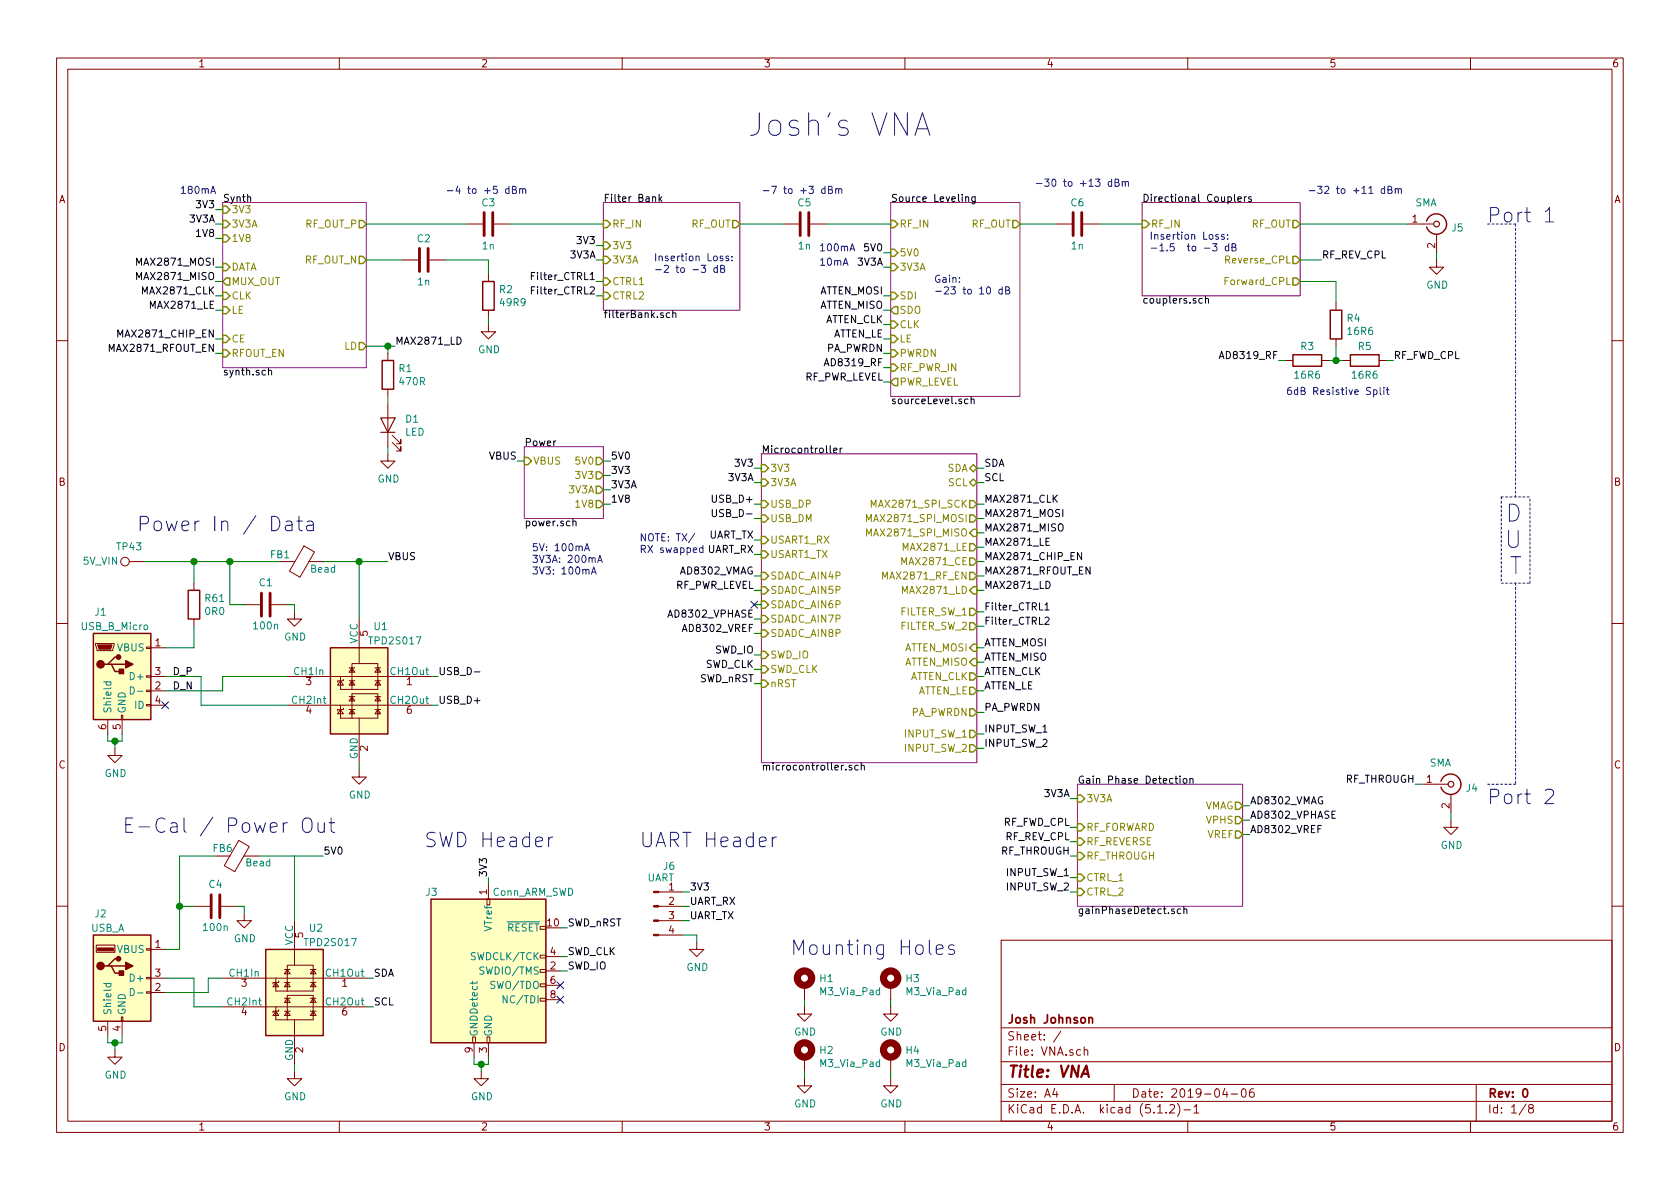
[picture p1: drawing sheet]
EESchema Schematic File Version 4
LIBS:VNA-cache
EELAYER 29 0
EELAYER END
$Descr A4 11693 8268
encoding utf-8
Sheet 1 8
Title "VNA"
Date "2019-04-06"
Rev "0"
Comp "Josh Johnson"
Comment1 ""
Comment2 ""
Comment3 ""
Comment4 ""
$EndDescr
$Sheet
S 1550 1400 1000 1150
U 5CA81007
F0 "Synth" 50
F1 "synth.sch" 50
F2 "RF_OUT_P" O R 2550 1550 50 
F3 "RF_OUT_N" O R 2550 1800 50 
F4 "LD" O R 2550 2400 50 
F5 "MUX_OUT" O L 1550 1950 50 
F6 "CLK" I L 1550 2050 50 
F7 "DATA" I L 1550 1850 50 
F8 "LE" I L 1550 2150 50 
F9 "CE" I L 1550 2350 50 
F10 "RFOUT_EN" I L 1550 2450 50 
F11 "3V3A" I L 1550 1550 50 
F12 "1V8" I L 1550 1650 50 
F13 "3V3" I L 1550 1450 50 
$EndSheet
$Sheet
S 3650 3100 550  500 
U 5CA96610
F0 "Power" 50
F1 "power.sch" 50
F2 "3V3A" O R 4200 3400 50 
F3 "1V8" O R 4200 3500 50 
F4 "5V0" O R 4200 3200 50 
F5 "3V3" O R 4200 3300 50 
F6 "VBUS" I L 3650 3200 50 
$EndSheet
$Sheet
S 6200 1400 900  1350
U 5CAA0E12
F0 "Source Leveling" 50
F1 "sourceLevel.sch" 50
F2 "RF_IN" I L 6200 1550 50 
F3 "RF_OUT" O R 7100 1550 50 
F4 "RF_PWR_IN" I L 6200 2550 50 
F5 "PWR_LEVEL" O L 6200 2650 50 
F6 "CLK" I L 6200 2250 50 
F7 "LE" I L 6200 2350 50 
F8 "3V3A" I L 6200 1850 50 
F9 "5V0" I L 6200 1750 50 
F10 "PWRDN" I L 6200 2450 50 
F11 "SDI" I L 6200 2050 50 
F12 "SDO" O L 6200 2150 50 
$EndSheet
$Comp
L Device:C C5
U 1 1
P 5600 1550
F 0 "C5" V 5450 1550 50  0000 C CNN
F 1 "1n" V 5750 1550 50  0000 C CNN
F 2 "Capacitor_SMD:C_0402_1005Metric" H 5638 1400 50  0001 C CNN
F 3 "~" H 5600 1550 50  0001 C CNN
	1    5600 1550
	0    1    1    0   
$EndComp
Wire Wire Line
	5750 1550 6200 1550
$Comp
L Device:C C3
U 1 1
P 3400 1550
F 0 "C3" V 3250 1550 50  0000 C CNN
F 1 "1n" V 3550 1550 50  0000 C CNN
F 2 "Capacitor_SMD:C_0402_1005Metric" H 3438 1400 50  0001 C CNN
F 3 "~" H 3400 1550 50  0001 C CNN
	1    3400 1550
	0    1    1    0   
$EndComp
Wire Wire Line
	3550 1550 4200 1550
Wire Wire Line
	2550 1550 3250 1550
$Comp
L Device:C C2
U 1 1
P 2950 1800
F 0 "C2" V 2800 1800 50  0000 C CNN
F 1 "1n" V 3100 1800 50  0000 C CNN
F 2 "Capacitor_SMD:C_0402_1005Metric" H 2988 1650 50  0001 C CNN
F 3 "~" H 2950 1800 50  0001 C CNN
	1    2950 1800
	0    1    1    0   
$EndComp
Wire Wire Line
	3100 1800 3400 1800
$Comp
L Device:R R2
U 1 1
P 3400 2050
F 0 "R2" H 3470 2096 50  0000 L CNN
F 1 "49R9" H 3470 2005 50  0000 L CNN
F 2 "Resistor_SMD:R_0402_1005Metric" V 3330 2050 50  0001 C CNN
F 3 "~" H 3400 2050 50  0001 C CNN
	1    3400 2050
	1    0    0    -1  
$EndComp
Wire Wire Line
	3400 2200 3400 2250
$Comp
L power:GND #PWR06
U 1 1
P 3400 2250
F 0 "#PWR06" H 3400 2000 50  0001 C CNN
F 1 "GND" H 3405 2077 50  0000 C CNN
F 2 "" H 3400 2250 50  0001 C CNN
F 3 "" H 3400 2250 50  0001 C CNN
	1    3400 2250
	1    0    0    -1  
$EndComp
Text Label 4150 2050 2    50   ~ 0
Filter_CTRL2
Text Label 4150 1950 2    50   ~ 0
Filter_CTRL1
Wire Wire Line
	4150 1950 4200 1950
Wire Wire Line
	4150 2050 4200 2050
Text Label 1500 1850 2    50   ~ 0
MAX2871_MOSI
Text Label 1500 1950 2    50   ~ 0
MAX2871_MISO
Text Label 1500 2050 2    50   ~ 0
MAX2871_CLK
Wire Wire Line
	1500 1850 1550 1850
Text Label 1500 2150 2    50   ~ 0
MAX2871_LE
Wire Wire Line
	1500 2350 1550 2350
Text Label 1500 2350 2    50   ~ 0
MAX2871_CHIP_EN
Wire Wire Line
	1500 2450 1550 2450
Text Label 1500 2450 2    50   ~ 0
MAX2871_RFOUT_EN
Wire Wire Line
	6200 2050 6150 2050
Wire Wire Line
	6150 2250 6200 2250
Wire Wire Line
	6150 2350 6200 2350
Text Label 6150 2250 2    50   ~ 0
ATTEN_CLK
Text Label 6150 2350 2    50   ~ 0
ATTEN_LE
Wire Wire Line
	3400 1800 3400 1900
Wire Wire Line
	2550 2400 2700 2400
Text Label 2750 2400 0    50   ~ 0
MAX2871_LD
Wire Wire Line
	2550 1800 2800 1800
$Comp
L Device:C C6
U 1 1
P 7500 1550
F 0 "C6" V 7350 1550 50  0000 C CNN
F 1 "1n" V 7650 1550 50  0000 C CNN
F 2 "Capacitor_SMD:C_0402_1005Metric" H 7538 1400 50  0001 C CNN
F 3 "~" H 7500 1550 50  0001 C CNN
	1    7500 1550
	0    1    1    0   
$EndComp
Wire Wire Line
	7350 1550 7100 1550
Wire Wire Line
	7650 1550 7950 1550
$Comp
L Connector:USB_B_Micro J1
U 1 1
P 850 4700
F 0 "J1" H 700 5150 50  0000 C CNN
F 1 "USB_B_Micro" H 800 5050 50  0000 C CNN
F 2 "VNA_Footprints:MicroUSB_Aliexpress" H 1000 4650 50  0001 C CNN
F 3 "~" H 1000 4650 50  0001 C CNN
	1    850  4700
	1    0    0    -1  
$EndComp
NoConn ~ 1150 4900
Wire Wire Line
	750  5100 750  5150
Wire Wire Line
	750  5150 800  5150
Wire Wire Line
	850  5150 850  5100
Wire Wire Line
	800  5150 800  5200
Connection ~ 800  5150
Wire Wire Line
	800  5150 850  5150
$Comp
L power:GND #PWR01
U 1 1
P 800 5200
F 0 "#PWR01" H 800 4950 50  0001 C CNN
F 1 "GND" H 805 5027 50  0000 C CNN
F 2 "" H 800 5200 50  0001 C CNN
F 3 "" H 800 5200 50  0001 C CNN
	1    800  5200
	1    0    0    -1  
$EndComp
Text Label 1200 4700 0    50   ~ 0
D_P
Text Label 1200 4800 0    50   ~ 0
D_N
Text Notes 950  3700 0    100  ~ 0
Power In / Data
$Sheet
S 7950 1400 1100 650 
U 5CC4615D
F0 "Directional Couplers" 50
F1 "couplers.sch" 50
F2 "Forward_CPL" O R 9050 1950 50 
F3 "Reverse_CPL" O R 9050 1800 50 
F4 "RF_IN" I L 7950 1550 50 
F5 "RF_OUT" O R 9050 1550 50 
$EndSheet
$Sheet
S 4200 1400 950  750 
U 5CAA0C0D
F0 "Filter Bank" 50
F1 "filterBank.sch" 50
F2 "RF_IN" I L 4200 1550 50 
F3 "RF_OUT" O R 5150 1550 50 
F4 "CTRL1" I L 4200 1950 50 
F5 "CTRL2" I L 4200 2050 50 
F6 "3V3A" I L 4200 1800 50 
F7 "3V3" I L 4200 1700 50 
$EndSheet
$Comp
L Connector:Conn_Coaxial J5
U 1 1
P 10000 1550
F 0 "J5" H 10100 1525 50  0000 L CNN
F 1 "SMA" H 9850 1700 50  0000 L CNN
F 2 "VNA_Footprints:SMA_EDGE_MOUNT_INSET" H 10000 1550 50  0001 C CNN
F 3 " ~" H 10000 1550 50  0001 C CNN
	1    10000 1550
	1    0    0    -1  
$EndComp
Wire Wire Line
	10000 1750 10000 1800
$Comp
L power:GND #PWR011
U 1 1
P 10000 1800
F 0 "#PWR011" H 10000 1550 50  0001 C CNN
F 1 "GND" H 10005 1627 50  0000 C CNN
F 2 "" H 10000 1800 50  0001 C CNN
F 3 "" H 10000 1800 50  0001 C CNN
	1    10000 1800
	1    0    0    -1  
$EndComp
Wire Wire Line
	6200 2650 6150 2650
Wire Wire Line
	6200 2550 6150 2550
Text Label 9200 1800 0    50   ~ 0
RF_REV_CPL
$Comp
L Device:R R4
U 1 1
P 9300 2250
F 0 "R4" H 9370 2296 50  0000 L CNN
F 1 "16R6" H 9370 2205 50  0000 L CNN
F 2 "Resistor_SMD:R_0402_1005Metric" V 9230 2250 50  0001 C CNN
F 3 "~" H 9300 2250 50  0001 C CNN
	1    9300 2250
	1    0    0    -1  
$EndComp
$Comp
L Device:R R3
U 1 1
P 9100 2500
F 0 "R3" V 9000 2500 50  0000 C CNN
F 1 "16R6" V 9200 2500 50  0000 C CNN
F 2 "Resistor_SMD:R_0402_1005Metric" V 9030 2500 50  0001 C CNN
F 3 "~" H 9100 2500 50  0001 C CNN
	1    9100 2500
	0    1    1    0   
$EndComp
$Comp
L Device:R R5
U 1 1
P 9500 2500
F 0 "R5" V 9400 2500 50  0000 C CNN
F 1 "16R6" V 9600 2500 50  0000 C CNN
F 2 "Resistor_SMD:R_0402_1005Metric" V 9430 2500 50  0001 C CNN
F 3 "~" H 9500 2500 50  0001 C CNN
	1    9500 2500
	0    1    1    0   
$EndComp
Wire Wire Line
	9300 2400 9300 2500
Wire Wire Line
	9300 2500 9350 2500
Wire Wire Line
	9300 2500 9250 2500
Connection ~ 9300 2500
Text Label 9700 2500 0    50   ~ 0
RF_FWD_CPL
Wire Wire Line
	9700 2500 9650 2500
Wire Wire Line
	8900 2500 8950 2500
Text Label 8900 2500 2    50   ~ 0
AD8319_RF
Text Label 6150 2550 2    50   ~ 0
AD8319_RF
Text Label 6150 2650 2    50   ~ 0
RF_PWR_LEVEL
Wire Wire Line
	9300 1950 9300 2100
Text Notes 8950 2750 0    50   ~ 0
6dB Resistive Split
$Comp
L Connector:Conn_Coaxial J4
U 1 1
P 10100 5450
F 0 "J4" H 10200 5425 50  0000 L CNN
F 1 "SMA" H 9950 5600 50  0000 L CNN
F 2 "VNA_Footprints:SMA_EDGE_MOUNT_INSET" H 10100 5450 50  0001 C CNN
F 3 " ~" H 10100 5450 50  0001 C CNN
	1    10100 5450
	1    0    0    -1  
$EndComp
Wire Wire Line
	10100 5650 10100 5700
$Comp
L power:GND #PWR010
U 1 1
P 10100 5700
F 0 "#PWR010" H 10100 5450 50  0001 C CNN
F 1 "GND" H 10105 5527 50  0000 C CNN
F 2 "" H 10100 5700 50  0001 C CNN
F 3 "" H 10100 5700 50  0001 C CNN
	1    10100 5700
	1    0    0    -1  
$EndComp
Wire Wire Line
	9900 5450 9850 5450
Text Label 9850 5450 2    50   ~ 0
RF_THROUGH
Text Notes 10600 4000 2    118  ~ 0
D\nU\nT
Wire Notes Line
	10450 3450 10450 4050
Wire Notes Line
	10450 4050 10650 4050
Wire Notes Line
	10650 4050 10650 3450
Wire Notes Line
	10550 1550 10350 1550
Wire Notes Line
	10450 3450 10650 3450
Text Label 8700 5800 0    50   ~ 0
AD8302_VREF
Text Label 8700 5700 0    50   ~ 0
AD8302_VPHASE
Text Label 8700 5600 0    50   ~ 0
AD8302_VMAG
Wire Wire Line
	8650 5800 8700 5800
Wire Wire Line
	8650 5700 8700 5700
Wire Wire Line
	8650 5600 8700 5600
Text Label 7450 5950 2    50   ~ 0
RF_THROUGH
Text Label 7450 6100 2    50   ~ 0
INPUT_SW_1
Wire Wire Line
	7450 6200 7500 6200
Wire Wire Line
	7500 6100 7450 6100
Wire Wire Line
	7500 5950 7450 5950
Wire Wire Line
	7450 5750 7500 5750
Wire Wire Line
	7450 5850 7500 5850
Text Label 7450 5850 2    50   ~ 0
RF_REV_CPL
Text Label 7450 5750 2    50   ~ 0
RF_FWD_CPL
$Sheet
S 7500 5450 1150 850 
U 5CD99815
F0 "Gain Phase Detection" 50
F1 "gainPhaseDetect.sch" 50
F2 "RF_FORWARD" I L 7500 5750 50 
F3 "RF_REVERSE" I L 7500 5850 50 
F4 "RF_THROUGH" I L 7500 5950 50 
F5 "CTRL_1" I L 7500 6100 50 
F6 "CTRL_2" I L 7500 6200 50 
F7 "VMAG" O R 8650 5600 50 
F8 "VREF" O R 8650 5800 50 
F9 "VPHS" O R 8650 5700 50 
F10 "3V3A" I L 7500 5550 50 
$EndSheet
Wire Wire Line
	1550 2050 1500 2050
Wire Wire Line
	1550 2150 1500 2150
Wire Wire Line
	1500 1950 1550 1950
Wire Wire Line
	6200 1750 6150 1750
Wire Wire Line
	6200 1850 6150 1850
Wire Wire Line
	7500 5550 7450 5550
Text Notes 10350 1550 0    100  ~ 0
Port 1
Text Notes 10350 5600 0    100  ~ 0
Port 2
Wire Wire Line
	4200 3200 4250 3200
Wire Wire Line
	4200 3300 4250 3300
Wire Wire Line
	4200 3400 4250 3400
Wire Wire Line
	4200 3500 4250 3500
Text Label 4250 3200 0    50   ~ 0
5V0
Text Label 4250 3300 0    50   ~ 0
3V3
Text Label 4250 3400 0    50   ~ 0
3V3A
Text Label 4250 3500 0    50   ~ 0
1V8
Text Label 5250 3350 2    50   ~ 0
3V3A
Text Label 1500 1450 2    50   ~ 0
3V3
Text Label 1500 1550 2    50   ~ 0
3V3A
Text Label 1500 1650 2    50   ~ 0
1V8
Wire Wire Line
	1500 1450 1550 1450
Wire Wire Line
	1500 1550 1550 1550
Wire Wire Line
	1500 1650 1550 1650
Text Label 4150 1700 2    50   ~ 0
3V3
Text Label 4150 1800 2    50   ~ 0
3V3A
Wire Wire Line
	4150 1700 4200 1700
Wire Wire Line
	4150 1800 4200 1800
Text Label 6150 1750 2    50   ~ 0
5V0
Text Label 6150 1850 2    50   ~ 0
3V3A
$Comp
L Connector:USB_A J2
U 1 1
P 850 6800
F 0 "J2" H 700 7250 50  0000 C CNN
F 1 "USB_A" H 750 7150 50  0000 C CNN
F 2 "VNA_Footprints:676432911_usbA" H 1000 6750 50  0001 C CNN
F 3 " ~" H 1000 6750 50  0001 C CNN
	1    850  6800
	1    0    0    -1  
$EndComp
Wire Wire Line
	750  7200 750  7250
Wire Wire Line
	750  7250 800  7250
Wire Wire Line
	850  7250 850  7200
Wire Wire Line
	800  7250 800  7300
$Comp
L power:GND #PWR05
U 1 1
P 800 7300
F 0 "#PWR05" H 800 7050 50  0001 C CNN
F 1 "GND" H 805 7127 50  0000 C CNN
F 2 "" H 800 7300 50  0001 C CNN
F 3 "" H 800 7300 50  0001 C CNN
	1    800  7300
	1    0    0    -1  
$EndComp
Text Label 2600 6800 0    50   ~ 0
SDA
Text Label 2600 7000 0    50   ~ 0
SCL
Connection ~ 800  7250
Wire Wire Line
	800  7250 850  7250
Text Notes 850  5800 0    100  ~ 0
E-Cal / Power Out
Wire Wire Line
	3650 3200 3600 3200
Text Label 2700 3900 0    50   ~ 0
VBUS
Text Label 3600 3200 2    50   ~ 0
VBUS
Text Notes 1250 1350 0    50   ~ 0
180mA
Text Notes 5700 1750 0    50   ~ 0
100mA
Text Notes 5700 1850 0    50   ~ 0
10mA
Text Notes 3100 1350 0    50   ~ 0
-4 to +5 dBm
Text Notes 5300 1350 0    50   ~ 0
-7 to +3 dBm
Text Notes 4550 1900 0    50   ~ 0
Insertion Loss:\n-2 to -3 dB
Wire Wire Line
	5150 1550 5450 1550
Text Notes 6500 2050 0    50   ~ 0
Gain:\n-23 to 10 dB
Text Notes 7200 1300 0    50   ~ 0
-30 to +13 dBm
Text Notes 8000 1750 0    50   ~ 0
Insertion Loss: \n-1.5  to -3 dB
Wire Wire Line
	9050 1550 9800 1550
Wire Wire Line
	9050 1800 9200 1800
Wire Wire Line
	9050 1950 9300 1950
Text Notes 9100 1350 0    50   ~ 0
-32 to +11 dBm
Text Notes 3700 4000 0    50   ~ 0
5V: 100mA\n3V3A: 200mA\n3V3: 100mA
Wire Wire Line
	6200 2450 6150 2450
Text Label 6150 2450 2    50   ~ 0
PA_PWRDN
$Comp
L Power_Protection:TPD2S017 U1
U 1 1
P 2500 4800
F 0 "U1" H 2650 5250 50  0000 C CNN
F 1 "TPD2S017" H 2750 5150 50  0000 C CNN
F 2 "Package_TO_SOT_SMD:SOT-23-6" H 1750 4450 50  0001 C CNN
F 3 "http://www.ti.com/lit/ds/symlink/tpd2s017.pdf" H 2500 4800 50  0001 C CNN
	1    2500 4800
	1    0    0    -1  
$EndComp
$Comp
L Device:C C1
U 1 1
P 1850 4200
F 0 "C1" V 2000 4200 50  0000 C CNN
F 1 "100n" V 1700 4200 50  0000 C CNN
F 2 "Capacitor_SMD:C_0603_1608Metric" H 1888 4050 50  0001 C CNN
F 3 "~" H 1850 4200 50  0001 C CNN
	1    1850 4200
	0    -1   -1   0   
$EndComp
$Comp
L power:GND #PWR03
U 1 1
P 2500 5350
F 0 "#PWR03" H 2500 5100 50  0001 C CNN
F 1 "GND" H 2505 5177 50  0000 C CNN
F 2 "" H 2500 5350 50  0001 C CNN
F 3 "" H 2500 5350 50  0001 C CNN
	1    2500 5350
	1    0    0    -1  
$EndComp
Wire Wire Line
	2500 5300 2500 5350
$Comp
L power:GND #PWR02
U 1 1
P 2050 4250
F 0 "#PWR02" H 2050 4000 50  0001 C CNN
F 1 "GND" H 2055 4077 50  0000 C CNN
F 2 "" H 2050 4250 50  0001 C CNN
F 3 "" H 2050 4250 50  0001 C CNN
	1    2050 4250
	1    0    0    -1  
$EndComp
Wire Wire Line
	3000 4700 3050 4700
Wire Wire Line
	3000 4900 3050 4900
Text Label 3050 4700 0    50   ~ 0
USB_D-
Text Label 3050 4900 0    50   ~ 0
USB_D+
Wire Wire Line
	2000 4200 2050 4200
Wire Wire Line
	2050 4200 2050 4250
$Comp
L Power_Protection:TPD2S017 U2
U 1 1
P 2050 6900
F 0 "U2" H 2200 7350 50  0000 C CNN
F 1 "TPD2S017" H 2300 7250 50  0000 C CNN
F 2 "Package_TO_SOT_SMD:SOT-23-6" H 1300 6550 50  0001 C CNN
F 3 "http://www.ti.com/lit/ds/symlink/tpd2s017.pdf" H 2050 6900 50  0001 C CNN
	1    2050 6900
	1    0    0    -1  
$EndComp
$Comp
L Device:C C4
U 1 1
P 1500 6300
F 0 "C4" V 1650 6300 50  0000 C CNN
F 1 "100n" V 1350 6300 50  0000 C CNN
F 2 "Capacitor_SMD:C_0603_1608Metric" H 1538 6150 50  0001 C CNN
F 3 "~" H 1500 6300 50  0001 C CNN
	1    1500 6300
	0    -1   -1   0   
$EndComp
$Comp
L power:GND #PWR08
U 1 1
P 2050 7450
F 0 "#PWR08" H 2050 7200 50  0001 C CNN
F 1 "GND" H 2055 7277 50  0000 C CNN
F 2 "" H 2050 7450 50  0001 C CNN
F 3 "" H 2050 7450 50  0001 C CNN
	1    2050 7450
	1    0    0    -1  
$EndComp
Wire Wire Line
	2050 7400 2050 7450
$Comp
L power:GND #PWR07
U 1 1
P 1700 6350
F 0 "#PWR07" H 1700 6100 50  0001 C CNN
F 1 "GND" H 1705 6177 50  0000 C CNN
F 2 "" H 1700 6350 50  0001 C CNN
F 3 "" H 1700 6350 50  0001 C CNN
	1    1700 6350
	1    0    0    -1  
$EndComp
Wire Wire Line
	2050 5950 2050 6400
Wire Wire Line
	2550 6800 2600 6800
Wire Wire Line
	2550 7000 2600 7000
Wire Wire Line
	2050 5950 2250 5950
Wire Wire Line
	1350 6300 1250 6300
Wire Wire Line
	1650 6300 1700 6300
Wire Wire Line
	1700 6300 1700 6350
Wire Wire Line
	1250 6300 1250 6600
Wire Wire Line
	1150 6600 1250 6600
Connection ~ 1250 6300
Text Label 2250 5950 0    50   ~ 0
5V0
Wire Wire Line
	1350 7000 1550 7000
Wire Wire Line
	1150 6800 1350 6800
Wire Wire Line
	2250 3900 2500 3900
Wire Wire Line
	2500 3900 2500 4300
Connection ~ 2500 3900
Text Label 6850 3250 0    50   ~ 0
SDA
Text Label 6850 3350 0    50   ~ 0
SCL
$Comp
L Connector:Conn_ARM_JTAG_SWD_10 J3
U 1 1
P 3400 6750
F 0 "J3" H 3050 7300 50  0000 R CNN
F 1 "Conn_ARM_SWD" H 4000 7300 50  0000 R CNN
F 2 "VNA_Footprints:SAMTEC_FTSH-105-01-L-DV-R-TR" H 3400 6750 50  0001 C CNN
F 3 "http://infocenter.arm.com/help/topic/com.arm.doc.ddi0314h/DDI0314H_coresight_components_trm.pdf" V 3050 5500 50  0001 C CNN
	1    3400 6750
	1    0    0    -1  
$EndComp
Wire Wire Line
	3300 7350 3300 7400
Wire Wire Line
	3300 7400 3350 7400
Wire Wire Line
	3400 7400 3400 7350
$Comp
L power:GND #PWR09
U 1 1
P 3350 7450
F 0 "#PWR09" H 3350 7200 50  0001 C CNN
F 1 "GND" H 3355 7277 50  0000 C CNN
F 2 "" H 3350 7450 50  0001 C CNN
F 3 "" H 3350 7450 50  0001 C CNN
	1    3350 7450
	1    0    0    -1  
$EndComp
Wire Wire Line
	3350 7400 3350 7450
Connection ~ 3350 7400
Wire Wire Line
	3350 7400 3400 7400
Wire Wire Line
	3400 6150 3400 6100
Text Label 3400 6100 1    50   ~ 0
3V3
Text Label 7450 5550 2    50   ~ 0
3V3A
Text Notes 2950 5900 0    100  ~ 0
SWD Header
Wire Wire Line
	3900 6450 3950 6450
Wire Wire Line
	3900 6650 3950 6650
Wire Wire Line
	3900 6750 3950 6750
NoConn ~ 3900 6950
Text Label 3950 6450 0    50   ~ 0
SWD_nRST
Text Label 3950 6650 0    50   ~ 0
SWD_CLK
Text Label 3950 6750 0    50   ~ 0
SWD_IO
Text Label 5250 4750 2    50   ~ 0
SWD_nRST
Text Label 5250 4650 2    50   ~ 0
SWD_CLK
Text Label 5250 4550 2    50   ~ 0
SWD_IO
Text Label 5250 3600 2    50   ~ 0
USB_D-
Text Label 5250 3500 2    50   ~ 0
USB_D+
$Sheet
S 5300 3150 1500 2150
U 5CAA2138
F0 "Microcontroller" 50
F1 "microcontroller.sch" 50
F2 "3V3" I L 5300 3250 50 
F3 "nRST" I L 5300 4750 50 
F4 "SDA" B R 6800 3250 50 
F5 "SCL" B R 6800 3350 50 
F6 "USB_DP" I L 5300 3500 50 
F7 "USB_DM" I L 5300 3600 50 
F8 "USART1_RX" I L 5300 3750 50 
F9 "USART1_TX" I L 5300 3850 50 
F10 "MAX2871_SPI_MOSI" O R 6800 3600 50 
F11 "MAX2871_SPI_MISO" I R 6800 3700 50 
F12 "MAX2871_SPI_SCK" O R 6800 3500 50 
F13 "3V3A" I L 5300 3350 50 
F14 "SDADC_AIN6P" I L 5300 4200 50 
F15 "SDADC_AIN5P" I L 5300 4100 50 
F16 "SDADC_AIN4P" I L 5300 4000 50 
F17 "SDADC_AIN8P" I L 5300 4400 50 
F18 "SDADC_AIN7P" I L 5300 4300 50 
F19 "MAX2871_CE" O R 6800 3900 50 
F20 "MAX2871_RF_EN" O R 6800 4000 50 
F21 "MAX2871_LD" I R 6800 4100 50 
F22 "MAX2871_LE" O R 6800 3800 50 
F23 "INPUT_SW_1" O R 6800 5100 50 
F24 "INPUT_SW_2" O R 6800 5200 50 
F25 "ATTEN_CLK" O R 6800 4700 50 
F26 "ATTEN_LE" O R 6800 4800 50 
F27 "PA_PWRDN" O R 6800 4950 50 
F28 "FILTER_SW_1" O R 6800 4250 50 
F29 "FILTER_SW_2" O R 6800 4350 50 
F30 "SWD_IO" I L 5300 4550 50 
F31 "SWD_CLK" I L 5300 4650 50 
F32 "ATTEN_MOSI" I R 6800 4500 50 
F33 "ATTEN_MISO" I R 6800 4600 50 
$EndSheet
NoConn ~ 3900 6850
Wire Wire Line
	5250 3350 5300 3350
Wire Wire Line
	5300 3250 5250 3250
Wire Wire Line
	5300 3500 5250 3500
Wire Wire Line
	5300 3600 5250 3600
Wire Wire Line
	5300 3750 5250 3750
Wire Wire Line
	5300 3850 5250 3850
Wire Wire Line
	5300 4000 5250 4000
Wire Wire Line
	5250 4100 5300 4100
Wire Wire Line
	5250 4200 5300 4200
Wire Wire Line
	5250 4300 5300 4300
Wire Wire Line
	5250 4400 5300 4400
Wire Wire Line
	5300 4550 5250 4550
Wire Wire Line
	5300 4650 5250 4650
Wire Wire Line
	5300 4750 5250 4750
Text Label 5250 3250 2    50   ~ 0
3V3
Wire Wire Line
	6800 3250 6850 3250
Wire Wire Line
	6800 3350 6850 3350
Text Label 6850 3600 0    50   ~ 0
MAX2871_MOSI
Text Label 6850 3700 0    50   ~ 0
MAX2871_MISO
Text Label 6850 3500 0    50   ~ 0
MAX2871_CLK
Text Label 6850 3800 0    50   ~ 0
MAX2871_LE
Wire Wire Line
	6800 3500 6850 3500
Wire Wire Line
	6800 3600 6850 3600
Wire Wire Line
	6800 3700 6850 3700
Wire Wire Line
	6800 3800 6850 3800
Wire Wire Line
	6800 3900 6850 3900
Wire Wire Line
	6800 4000 6850 4000
Wire Wire Line
	6800 4100 6850 4100
Wire Wire Line
	6800 4250 6850 4250
Wire Wire Line
	6800 4350 6850 4350
Wire Wire Line
	6800 4500 6850 4500
Wire Wire Line
	6800 4700 6850 4700
Wire Wire Line
	6800 4800 6850 4800
Wire Wire Line
	6800 4950 6850 4950
Wire Wire Line
	6800 5100 6850 5100
Wire Wire Line
	6800 5200 6850 5200
Text Label 6850 3900 0    50   ~ 0
MAX2871_CHIP_EN
Text Label 6850 4000 0    50   ~ 0
MAX2871_RFOUT_EN
Text Label 6850 4100 0    50   ~ 0
MAX2871_LD
Wire Wire Line
	2700 2400 2700 2450
Connection ~ 2700 2400
Wire Wire Line
	2700 2400 2750 2400
Wire Wire Line
	2700 2800 2700 2750
Wire Wire Line
	2700 3100 2700 3150
$Comp
L Device:LED D?
U 1 1
P 2700 2950
AR Path="/5CA96610/5CBF3B00" Ref="D?"  Part="1" 
AR Path="/5CBF3B00" Ref="D1"  Part="1" 
F 0 "D1" V 2739 2833 50  0000 R CNN
F 1 "LED" V 2648 2833 50  0000 R CNN
F 2 "LED_SMD:LED_0603_1608Metric" H 2700 2950 50  0001 C CNN
F 3 "~" H 2700 2950 50  0001 C CNN
	1    2700 2950
	0    -1   -1   0   
$EndComp
$Comp
L Device:R R?
U 1 1
P 2700 2600
AR Path="/5CA96610/5CBF3B06" Ref="R?"  Part="1" 
AR Path="/5CBF3B06" Ref="R1"  Part="1" 
F 0 "R1" H 2770 2646 50  0000 L CNN
F 1 "470R" H 2770 2555 50  0000 L CNN
F 2 "Resistor_SMD:R_0603_1608Metric" V 2630 2600 50  0001 C CNN
F 3 "~" H 2700 2600 50  0001 C CNN
	1    2700 2600
	1    0    0    -1  
$EndComp
$Comp
L power:GND #PWR?
U 1 1
P 2700 3150
AR Path="/5CA96610/5CBF3B0C" Ref="#PWR?"  Part="1" 
AR Path="/5CBF3B0C" Ref="#PWR04"  Part="1" 
F 0 "#PWR04" H 2700 2900 50  0001 C CNN
F 1 "GND" H 2705 2977 50  0000 C CNN
F 2 "" H 2700 3150 50  0001 C CNN
F 3 "" H 2700 3150 50  0001 C CNN
	1    2700 3150
	1    0    0    -1  
$EndComp
Text Label 6850 4350 0    50   ~ 0
Filter_CTRL2
Text Label 6850 4250 0    50   ~ 0
Filter_CTRL1
Text Label 6850 4700 0    50   ~ 0
ATTEN_CLK
Text Label 6850 4800 0    50   ~ 0
ATTEN_LE
Text Label 5250 4100 2    50   ~ 0
RF_PWR_LEVEL
Text Label 6850 4950 0    50   ~ 0
PA_PWRDN
Text Label 5250 4400 2    50   ~ 0
AD8302_VREF
Text Label 5250 4300 2    50   ~ 0
AD8302_VPHASE
$Comp
L VNA_Symbols:Ferrite_Bead_PWR FB1
U 1 1
P 2100 3900
F 0 "FB1" V 2050 3750 50  0000 C CNN
F 1 "Bead" V 2150 4050 50  0000 C CNN
F 2 "VNA_Footprints:BEADC1608X95N" V 2030 3900 50  0001 C CNN
F 3 "~" H 2100 3900 50  0001 C CNN
	1    2100 3900
	0    1    1    0   
$EndComp
Wire Wire Line
	2500 3900 2700 3900
Wire Notes Line
	10550 1550 10550 3450
Wire Notes Line
	10550 4050 10550 5450
Wire Notes Line
	10550 5450 10350 5450
Text Notes 5200 950  0    157  ~ 0
Josh's VNA
$Comp
L Mechanical:MountingHole_Pad H1
U 1 1
P 5600 6850
F 0 "H1" H 5700 6899 50  0000 L CNN
F 1 "M3_Via_Pad" H 5700 6808 50  0000 L CNN
F 2 "MountingHole:MountingHole_3.2mm_M3_Pad_Via" H 5600 6850 50  0001 C CNN
F 3 "~" H 5600 6850 50  0001 C CNN
	1    5600 6850
	1    0    0    -1  
$EndComp
Wire Wire Line
	5600 6950 5600 7000
$Comp
L power:GND #PWR0115
U 1 1
P 5600 7000
F 0 "#PWR0115" H 5600 6750 50  0001 C CNN
F 1 "GND" H 5605 6827 50  0000 C CNN
F 2 "" H 5600 7000 50  0001 C CNN
F 3 "" H 5600 7000 50  0001 C CNN
	1    5600 7000
	1    0    0    -1  
$EndComp
$Comp
L Mechanical:MountingHole_Pad H2
U 1 1
P 5600 7350
F 0 "H2" H 5700 7399 50  0000 L CNN
F 1 "M3_Via_Pad" H 5700 7308 50  0000 L CNN
F 2 "MountingHole:MountingHole_3.2mm_M3_Pad_Via" H 5600 7350 50  0001 C CNN
F 3 "~" H 5600 7350 50  0001 C CNN
	1    5600 7350
	1    0    0    -1  
$EndComp
Wire Wire Line
	5600 7450 5600 7500
$Comp
L power:GND #PWR0116
U 1 1
P 5600 7500
F 0 "#PWR0116" H 5600 7250 50  0001 C CNN
F 1 "GND" H 5605 7327 50  0000 C CNN
F 2 "" H 5600 7500 50  0001 C CNN
F 3 "" H 5600 7500 50  0001 C CNN
	1    5600 7500
	1    0    0    -1  
$EndComp
$Comp
L Mechanical:MountingHole_Pad H3
U 1 1
P 6200 6850
F 0 "H3" H 6300 6899 50  0000 L CNN
F 1 "M3_Via_Pad" H 6300 6808 50  0000 L CNN
F 2 "MountingHole:MountingHole_3.2mm_M3_Pad_Via" H 6200 6850 50  0001 C CNN
F 3 "~" H 6200 6850 50  0001 C CNN
	1    6200 6850
	1    0    0    -1  
$EndComp
Wire Wire Line
	6200 6950 6200 7000
$Comp
L power:GND #PWR0117
U 1 1
P 6200 7000
F 0 "#PWR0117" H 6200 6750 50  0001 C CNN
F 1 "GND" H 6205 6827 50  0000 C CNN
F 2 "" H 6200 7000 50  0001 C CNN
F 3 "" H 6200 7000 50  0001 C CNN
	1    6200 7000
	1    0    0    -1  
$EndComp
$Comp
L Mechanical:MountingHole_Pad H4
U 1 1
P 6200 7350
F 0 "H4" H 6300 7399 50  0000 L CNN
F 1 "M3_Via_Pad" H 6300 7308 50  0000 L CNN
F 2 "MountingHole:MountingHole_3.2mm_M3_Pad_Via" H 6200 7350 50  0001 C CNN
F 3 "~" H 6200 7350 50  0001 C CNN
	1    6200 7350
	1    0    0    -1  
$EndComp
Wire Wire Line
	6200 7450 6200 7500
$Comp
L power:GND #PWR0118
U 1 1
P 6200 7500
F 0 "#PWR0118" H 6200 7250 50  0001 C CNN
F 1 "GND" H 6205 7327 50  0000 C CNN
F 2 "" H 6200 7500 50  0001 C CNN
F 3 "" H 6200 7500 50  0001 C CNN
	1    6200 7500
	1    0    0    -1  
$EndComp
Text Notes 5500 6650 0    100  ~ 0
Mounting Holes
$Comp
L VNA_Symbols:Ferrite_Bead_PWR FB6
U 1 1
P 1650 5950
F 0 "FB6" V 1700 6050 50  0000 C CNN
F 1 "Bead" V 1600 5800 50  0000 C CNN
F 2 "VNA_Footprints:BEADC1608X95N" V 1580 5950 50  0001 C CNN
F 3 "~" H 1650 5950 50  0001 C CNN
	1    1650 5950
	0    -1   -1   0   
$EndComp
Wire Wire Line
	1800 5950 2050 5950
Wire Wire Line
	1500 5950 1250 5950
Wire Wire Line
	1250 5950 1250 6300
Text Label 7450 6200 2    50   ~ 0
INPUT_SW_2
Text Label 6850 5100 0    50   ~ 0
INPUT_SW_1
Text Label 6850 5200 0    50   ~ 0
INPUT_SW_2
$Comp
L Connector:Conn_01x04_Male J6
U 1 1
P 4550 6300
F 0 "J6" H 4658 6581 50  0000 C CNN
F 1 "UART" H 4600 6500 50  0000 C CNN
F 2 "Connector_JST:JST_GH_BM04B-GHS-TBT_1x04-1MP_P1.25mm_Vertical" H 4550 6300 50  0001 C CNN
F 3 "~" H 4550 6300 50  0001 C CNN
	1    4550 6300
	1    0    0    -1  
$EndComp
Text Notes 4450 5900 0    100  ~ 0
UART Header
Text Label 5250 3850 2    50   ~ 0
UART_TX
Text Label 5250 3750 2    50   ~ 0
UART_RX
Text Label 4800 6300 0    50   ~ 0
UART_TX
Text Label 4800 6400 0    50   ~ 0
UART_RX
Wire Wire Line
	4800 6400 4750 6400
Wire Wire Line
	4800 6300 4750 6300
Text Label 4800 6200 0    50   ~ 0
3V3
Wire Wire Line
	4800 6200 4750 6200
Wire Wire Line
	4750 6500 4850 6500
Wire Wire Line
	4850 6500 4850 6550
$Comp
L power:GND #PWR0121
U 1 1
P 4850 6550
F 0 "#PWR0121" H 4850 6300 50  0001 C CNN
F 1 "GND" H 4855 6377 50  0000 C CNN
F 2 "" H 4850 6550 50  0001 C CNN
F 3 "" H 4850 6550 50  0001 C CNN
	1    4850 6550
	1    0    0    -1  
$EndComp
$Comp
L Connector:TestPoint TP43
U 1 1
P 1000 3900
F 0 "TP43" V 1100 4000 50  0000 C CNN
F 1 "5V_VIN" V 1000 4200 50  0000 C CNN
F 2 "VNA_Footprints:TestPoint_Loop_D1.80mm_Drill1.0mm_Beaded_RED" H 1200 3900 50  0001 C CNN
F 3 "~" H 1200 3900 50  0001 C CNN
	1    1000 3900
	0    -1   -1   0   
$EndComp
$Comp
L Device:R R61
U 1 1
P 1350 4200
F 0 "R61" H 1420 4246 50  0000 L CNN
F 1 "0R0" H 1420 4155 50  0000 L CNN
F 2 "Resistor_SMD:R_0603_1608Metric" V 1280 4200 50  0001 C CNN
F 3 "~" H 1350 4200 50  0001 C CNN
	1    1350 4200
	1    0    0    -1  
$EndComp
Wire Wire Line
	1600 4200 1700 4200
Wire Wire Line
	1350 3900 1600 3900
Wire Wire Line
	1350 3900 1350 4050
Wire Wire Line
	1600 3900 1600 4200
Connection ~ 1600 3900
Wire Wire Line
	1600 3900 1950 3900
Wire Wire Line
	1350 4350 1350 4500
Wire Wire Line
	1150 4500 1350 4500
Wire Wire Line
	1000 3900 1350 3900
Connection ~ 1350 3900
Wire Wire Line
	6200 2150 6150 2150
Text Label 6850 4500 0    50   ~ 0
ATTEN_MOSI
Text Label 6850 4600 0    50   ~ 0
ATTEN_MISO
Wire Wire Line
	6850 4600 6800 4600
Text Label 6150 2050 2    50   ~ 0
ATTEN_MOSI
Text Label 6150 2150 2    50   ~ 0
ATTEN_MISO
Wire Wire Line
	1550 4800 1550 4700
Wire Wire Line
	1550 4700 2000 4700
Wire Wire Line
	1150 4800 1550 4800
Wire Wire Line
	1400 4700 1400 4900
Wire Wire Line
	1400 4900 2000 4900
Wire Wire Line
	1150 4700 1400 4700
Text Label 5250 4000 2    50   ~ 0
AD8302_VMAG
NoConn ~ 5250 4200
Wire Wire Line
	1350 6800 1350 7000
Wire Wire Line
	1550 6800 1450 6800
Wire Wire Line
	1450 6800 1450 6900
Wire Wire Line
	1450 6900 1150 6900
$EndSCHEMATC
